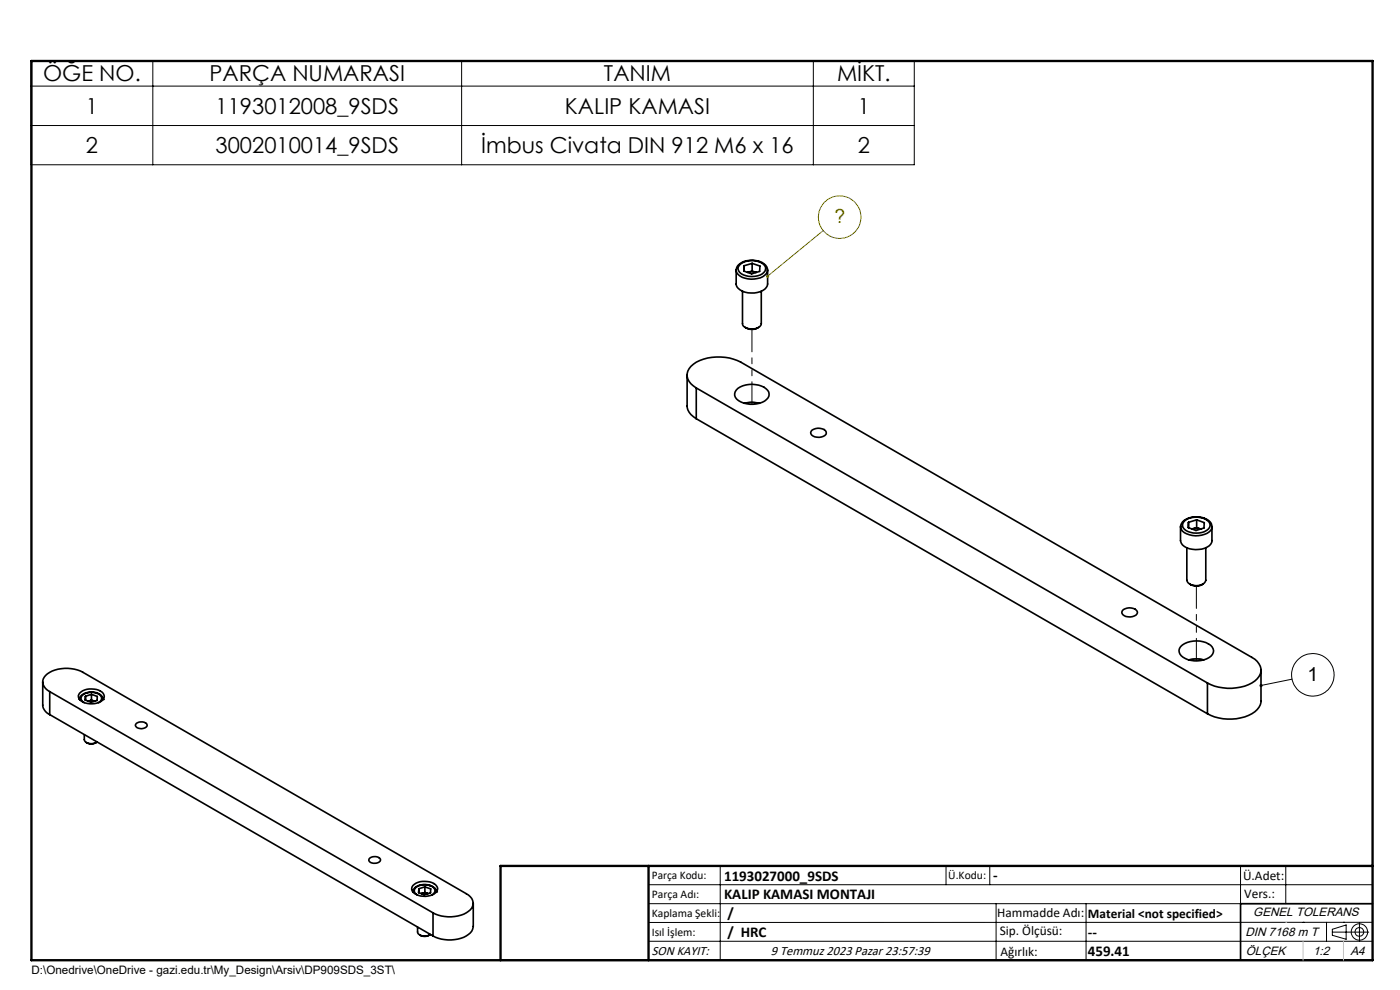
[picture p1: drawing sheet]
<svg xmlns="http://www.w3.org/2000/svg" width="297mm" height="210mm" viewBox="0 0 297 210" stroke-linecap="round" stroke-linejoin="round" font-family="sans-serif">
<g fill="none" stroke="#000" stroke-width=".35">
<path d="M156.2 57.2a2.7 2.7 0 0 1 2.9-2 3.8 3.8 0 0 1 3.6 1.4l.1 .7M156.2 57.3a2.08 2.08 0 0 0 1.8 1.7 4.6 4.6 0 0 0 4.6-.9l.2-.8v2.9a2.34 2.34 0 0 1-2.1 1.8 4.2 4.2 0 0 1-4.4-1.2l-.1-.4zM157.1 56a4.1 4.1 0 0 1 5.1 .4 1.37 1.37 0 0 1-.9 1.9 4.3 4.3 0 0 1-4.4-.6 1.11 1.11 0 0 1 .2-1.7zM157.9 56.4v1.1M158.7 57.7l1.1-.1 .6 .2M158.7 57.7l-.1 .1M159.6 55.9l1.6 .5-.1 1.2-1.6 .5-1.7-.6 .1-1.1M159.6 55.9l-1.7 .5M159.6 55.9v1.6M159.6 57.5l-.9 .2M159.6 57.5l.8 .3M160.4 57.8h.1"/>
<path d="M145.8 79.6v6.5a3.3 3.3 0 0 0 1.9 2.7M157.5 61.8v6.8a1.75 1.75 0 0 0 2 1.2 1.81 1.81 0 0 0 2-1.2v-6.8M158.1 69.5a2.56 2.56 0 0 0 2.8 0M147.7 82.3a3.1 3.1 0 0 1-1.8-3.6 6 6 0 0 1 5.1-2.9l.9-.1a9.7 9.7 0 0 1 5.3 1.1l108.4 62.6a2.78 2.78 0 0 1 1.1 4.6 9.5 9.5 0 0 1-9 1.5l-1.5-.6M147.7 82.3l108.5 62.6M147.7 88.8l108.5 62.6M147.7 82.3v6.5M156.2 82.7a5.1 5.1 0 0 1 6.7 .1 1.5 1.5 0 0 1-.7 2.3 5.4 5.4 0 0 1-5.9-.4 1.36 1.36 0 0 1-.1-2zM157.9 85.5l1.7-.2 1.5 .2M172.3 91.2a2.23 2.23 0 0 1 3 .4 1.19 1.19 0 0 1-1.5 1.2 1.49 1.49 0 0 1-1.8-1.1zM250.4 111.7a2.07 2.07 0 0 0 1.9 1.7 4.6 4.6 0 0 0 4.6-.9l.2-.8v3a2.24 2.24 0 0 1-2.1 1.8 4.2 4.2 0 0 1-4.4-1.3l-.2-.5zM250.5 111.7a2.67 2.67 0 0 1 2.8-2.1 4 4 0 0 1 3.7 1.4l.1 .7"/>
<path d="M251.4 110.4a4.1 4.1 0 0 1 5.1 .4 1.38 1.38 0 0 1-1 2 4 4 0 0 1-4.6-1 1.21 1.21 0 0 1 .5-1.4zM251.8 116.2v6.9a2.3 2.3 0 0 0 3.4 .8l.6-.8v-6.9M252.1 110.8v1.1M253 112.2l1.1-.1 .6 .1M253 112.2h-.1M253.9 110.3l1.6 .6-.1 1.1-1.7 .5-1.6-.6v-1.1M253.9 110.3l-1.8 .5M253.9 110.3v1.6M253.9 111.9l-.9 .3M253.9 111.9l.8 .3M254.7 112.2h.1M238.3 129.3a2.23 2.23 0 0 1 3 .4 1.2 1.2 0 0 1-1.6 1.2 1.47 1.47 0 0 1-1.7-1.1z"/>
<path d="M250.5 137.2a5.1 5.1 0 0 1 6.6 0 1.5 1.5 0 0 1-.6 2.3 5.3 5.3 0 0 1-5.9-.4 1.4 1.4 0 0 1-.1-1.9zM252.2 140l1.7-.2 1.5 .2M252.4 123.9a2.56 2.56 0 0 0 2.8 0M9.1 144.7v5a2.57 2.57 0 0 0 1.4 1.9M10.5 146.7a2.15 2.15 0 0 1-1.4-2 2.15 2.15 0 0 1 1.4-2.1 7.7 7.7 0 0 1 7.1 0l81.3 47a2.14 2.14 0 0 1 1.5 2 2.14 2.14 0 0 1-1.5 2 7.7 7.7 0 0 1-7 0M10.5 146.7l81.4 46.9M10.5 151.6l81.4 46.9M10.5 146.7v4.9M16.9 148.4h.1M16.9 148.3v.1M16.9 148.3a1.98 1.98 0 0 1 2.1-1.5 2.37 2.37 0 0 1 2.9 1.5M16.9 147a3.9 3.9 0 0 1 5 .1 1.43 1.43 0 0 1-1.3 2 3.2 3.2 0 0 1-3.9-1.2l-.1-.3z"/>
<path d="M17.9 149a.95 .95 0 0 1-.7-.9 .95 .95 0 0 1 .7-.9 2.77 2.77 0 0 1 3.7 .7 1.04 1.04 0 0 1-.7 1.1M17.9 155.8v1.1a1.69 1.69 0 0 0 2.5 .6l.2-.1M18.1 147.7v.8M18.3 157.5a1.92 1.92 0 0 0 2.1 0M18.7 148.7h.1M18.8 148.7h1.2M19.4 147.3l1.2 .4v.9l-1.3 .4-1.2-.5v-.8M19.4 147.3l-1.3 .4M19.4 147.3v1.2M19.4 148.5l-.6 .2M19.4 148.5l.6 .2M20 148.7v.1"/>
<path d="M21.9 148.4h.1M29 153.4a1.64 1.64 0 0 1 2.2 .3 .93 .93 0 0 1-1.1 .9l-1-.2a.54 .54 0 0 1-.1-1zM256.2 144.9v6.5M267.5 142.2v6.5a4.1 4.1 0 0 1-3.4 3.4 10.6 10.6 0 0 1-7.9-.7M78.3 182.2a1.66 1.66 0 0 1 2.4 .1 1.26 1.26 0 0 1-1.8 .7 .65 .65 0 0 1-.6-.8zM87.6 189.2a2.43 2.43 0 0 1 3.1-1.5 1.95 1.95 0 0 1 1.9 1.5M87.6 189.2h.1M87.6 187.8a3.9 3.9 0 0 1 5 .1 1.25 1.25 0 0 1-.9 1.9 3.7 3.7 0 0 1-4.2-.8 1.06 1.06 0 0 1 .1-1.2zM88.5 189.9a.95 .95 0 0 1-.6-1 .95 .95 0 0 1 .7-.9 3.1 3.1 0 0 1 3.5 .5 1 1 0 0 1-.5 1.4M88.6 196.7v1a1.72 1.72 0 0 0 2.5 .6l.2-.1M88.9 188.5v.9M89 198.3a1.92 1.92 0 0 0 2.2 0"/>
<path d="M90.1 189.3l-.7 .3 .7-.2 .6 .1M90.1 188.1l1.3 .5-.1 .8-1.3 .4-1.2-.5 .1-.8M90.1 188.1l-1.2 .4M90.1 188.1v1.2M90.1 189.3l.6 .2M90.7 189.5l.1 .1M91.9 193.6v4.9M92.6 189.2h.1M100.4 191.6v4.9a3.1 3.1 0 0 1-2.6 2.5 7.9 7.9 0 0 1-5.9-.5M291.2 191.7h-28v12M106.2 203.7h185"/>
</g>
<path d="M161.1 85.5l-1.8-.2-1.4 .2M255.4 140l-1.9-.2-1.3 .2" fill="none" stroke="#000" stroke-width=".21" stroke-dasharray="6.3 1.3 1.3 1.3 1.3 1.3"/>
<path d="M159.5 69.9v15.8M253.8 124.3v15.9" fill="none" stroke="#000" stroke-width=".21" stroke-dasharray="6.3 1.3 1.3 1.3 1.3 1.3" stroke-dashoffset="1.6"/>
<g fill="none" stroke="#000" stroke-width=".21">
<path d="M6.6 12.9h187.4v22.1h-187.4zM6.6 18.3h187.4M32.4 12.9v22.1M97.9 12.9v22.1M172.5 12.9v22.1M6.6 26.6h187.4M274.1 144.1l-6.6 1.3M137.6 187.7h153.6M137.6 191.7h153.6M137.6 199.7h153.6M152.8 183.7v20M200.7 183.7v4"/>
<path d="M210 183.7v4M211.3 191.7v12M230.4 191.7v12M263.2 183.7v20M272.8 183.7v8M276.4 195.6h.1M281.4 195.6v4.1M282.6 197.7h7.8M282.6 197.1l3-.9v3l-3-.8zM285 195.6h.1M288.4 195.8v3.8M291.2 195.6l-153.6 .1"/>
<circle cx="278.5" cy="143.2" r="4.5"/>
<circle cx="288.4" cy="197.7" r="1.74"/>
<circle cx="288.4" cy="197.7" r=".93"/>
</g>
<g fill="none" stroke="#808000" stroke-width=".21">
<path d="M174.6 48.9l-11.8 9.7"/>
<circle cx="178.1" cy="46.1" r="4.5"/>
</g>
<path d="M6.7 12.9h284.5v190.8h-284.5zM137.6 183.7v20M291.2 183.7h-185v20" fill="none" stroke="#000" stroke-width=".5"/>
<path d="M272.8 195.6h.1M276.4 199.7v4M285 199.7v4" fill="none" stroke="#c0c0c0" stroke-width=".21"/>
<path d="M267.2 145.2a.34 .34 0 0 1 .6 0 .34 .34 0 0 1-.1 .5 .34 .34 0 0 1-.5-.2l.3-.1-.3 .1z" fill="#000"/>
<path d="M162.6 58.4a.32 .32 0 0 1 .5 0 .32 .32 0 0 1 0 .4 .32 .32 0 0 1-.5 0l.2-.2-.2 .2z" fill="#808000"/>
<g font-size="4.7">
<text x="9.1" y="17.3">ÖĞE NO.</text>
<text x="44.4" y="17.3">PARÇA NUMARASI</text>
<text x="128.1" y="17.3">TANIM</text>
<text x="177.6" y="17.3">MİKT.</text>
<text x="18.2" y="24.1">1</text>
<text x="45.7" y="24.1">1193012008_9SDS</text>
<text x="119.8" y="24.1">KALIP KAMASI</text>
<text x="182" y="24.1">1</text>
<text x="18.2" y="32.4">2</text>
<text x="45.7" y="32.4">3002010014_9SDS</text>
<text x="102.1" y="32.4">İmbus Civata DIN 912 M6 x 16</text>
<text x="182" y="32.4">2</text>
</g>
<text font-size="4.1" fill="#808000" x="177" y="47.3">?</text>
<text font-size="4.1" x="277.4" y="144.4">1</text>
<g font-size="3.2">
<text x="153.6" y="186.8">1193027000_9SDS</text>
<text x="153.6" y="190.8">KALIP KAMASI MONTAJI</text>
<text x="210.7" y="186.6">-</text>
<text x="154.3" y="194.8">/</text>
<text x="154.3" y="198.8">/ HRC</text>
<text x="230.8" y="198.7">--</text>
<text x="230.8" y="202.8">459.41</text>
</g>
<g font-size="2.8">
<text x="263.7" y="186.7">Ü.Adet:</text>
<text x="263.9" y="190.5">Vers.:</text>
<text x="211.5" y="194.5">Hammadde Adı:</text>
<text x="230.8" y="194.7">Material &lt;not specified&gt;</text>
<text x="138.3" y="202.6">SON KAYIT:</text>
<text x="163.6" y="202.6">9 Temmuz 2023 Pazar 23:57:39</text>
<text x="212.1" y="198.4">Sip. Ölçüsü:</text>
<text x="212.2" y="202.7">Ağırlık:</text>
</g>
<g font-size="2.6">
<text x="265.9" y="194.4">GENEL TOLERANS</text>
<text x="264.2" y="198.5">DIN 7168 m T</text>
<text x="264.3" y="202.6">ÖLÇEK</text>
<text x="278.5" y="202.6">1:2</text>
<text x="286.5" y="202.6">A4</text>
</g>
<g font-size="2.5">
<text x="138.3" y="186.4">Parça Kodu:</text>
<text x="138.3" y="190.5">Parça Adı:</text>
<text x="201.2" y="186.5">Ü.Kodu:</text>
<text x="138.3" y="194.5">Kaplama Şekli:</text>
<text x="138.3" y="198.6">Isıl İşlem:</text>
<text x="6.7" y="206.7">D:\Onedrive\OneDrive - gazi.edu.tr\My_Design\Arsiv\DP909SDS_3ST\</text>
</g>
</svg>
